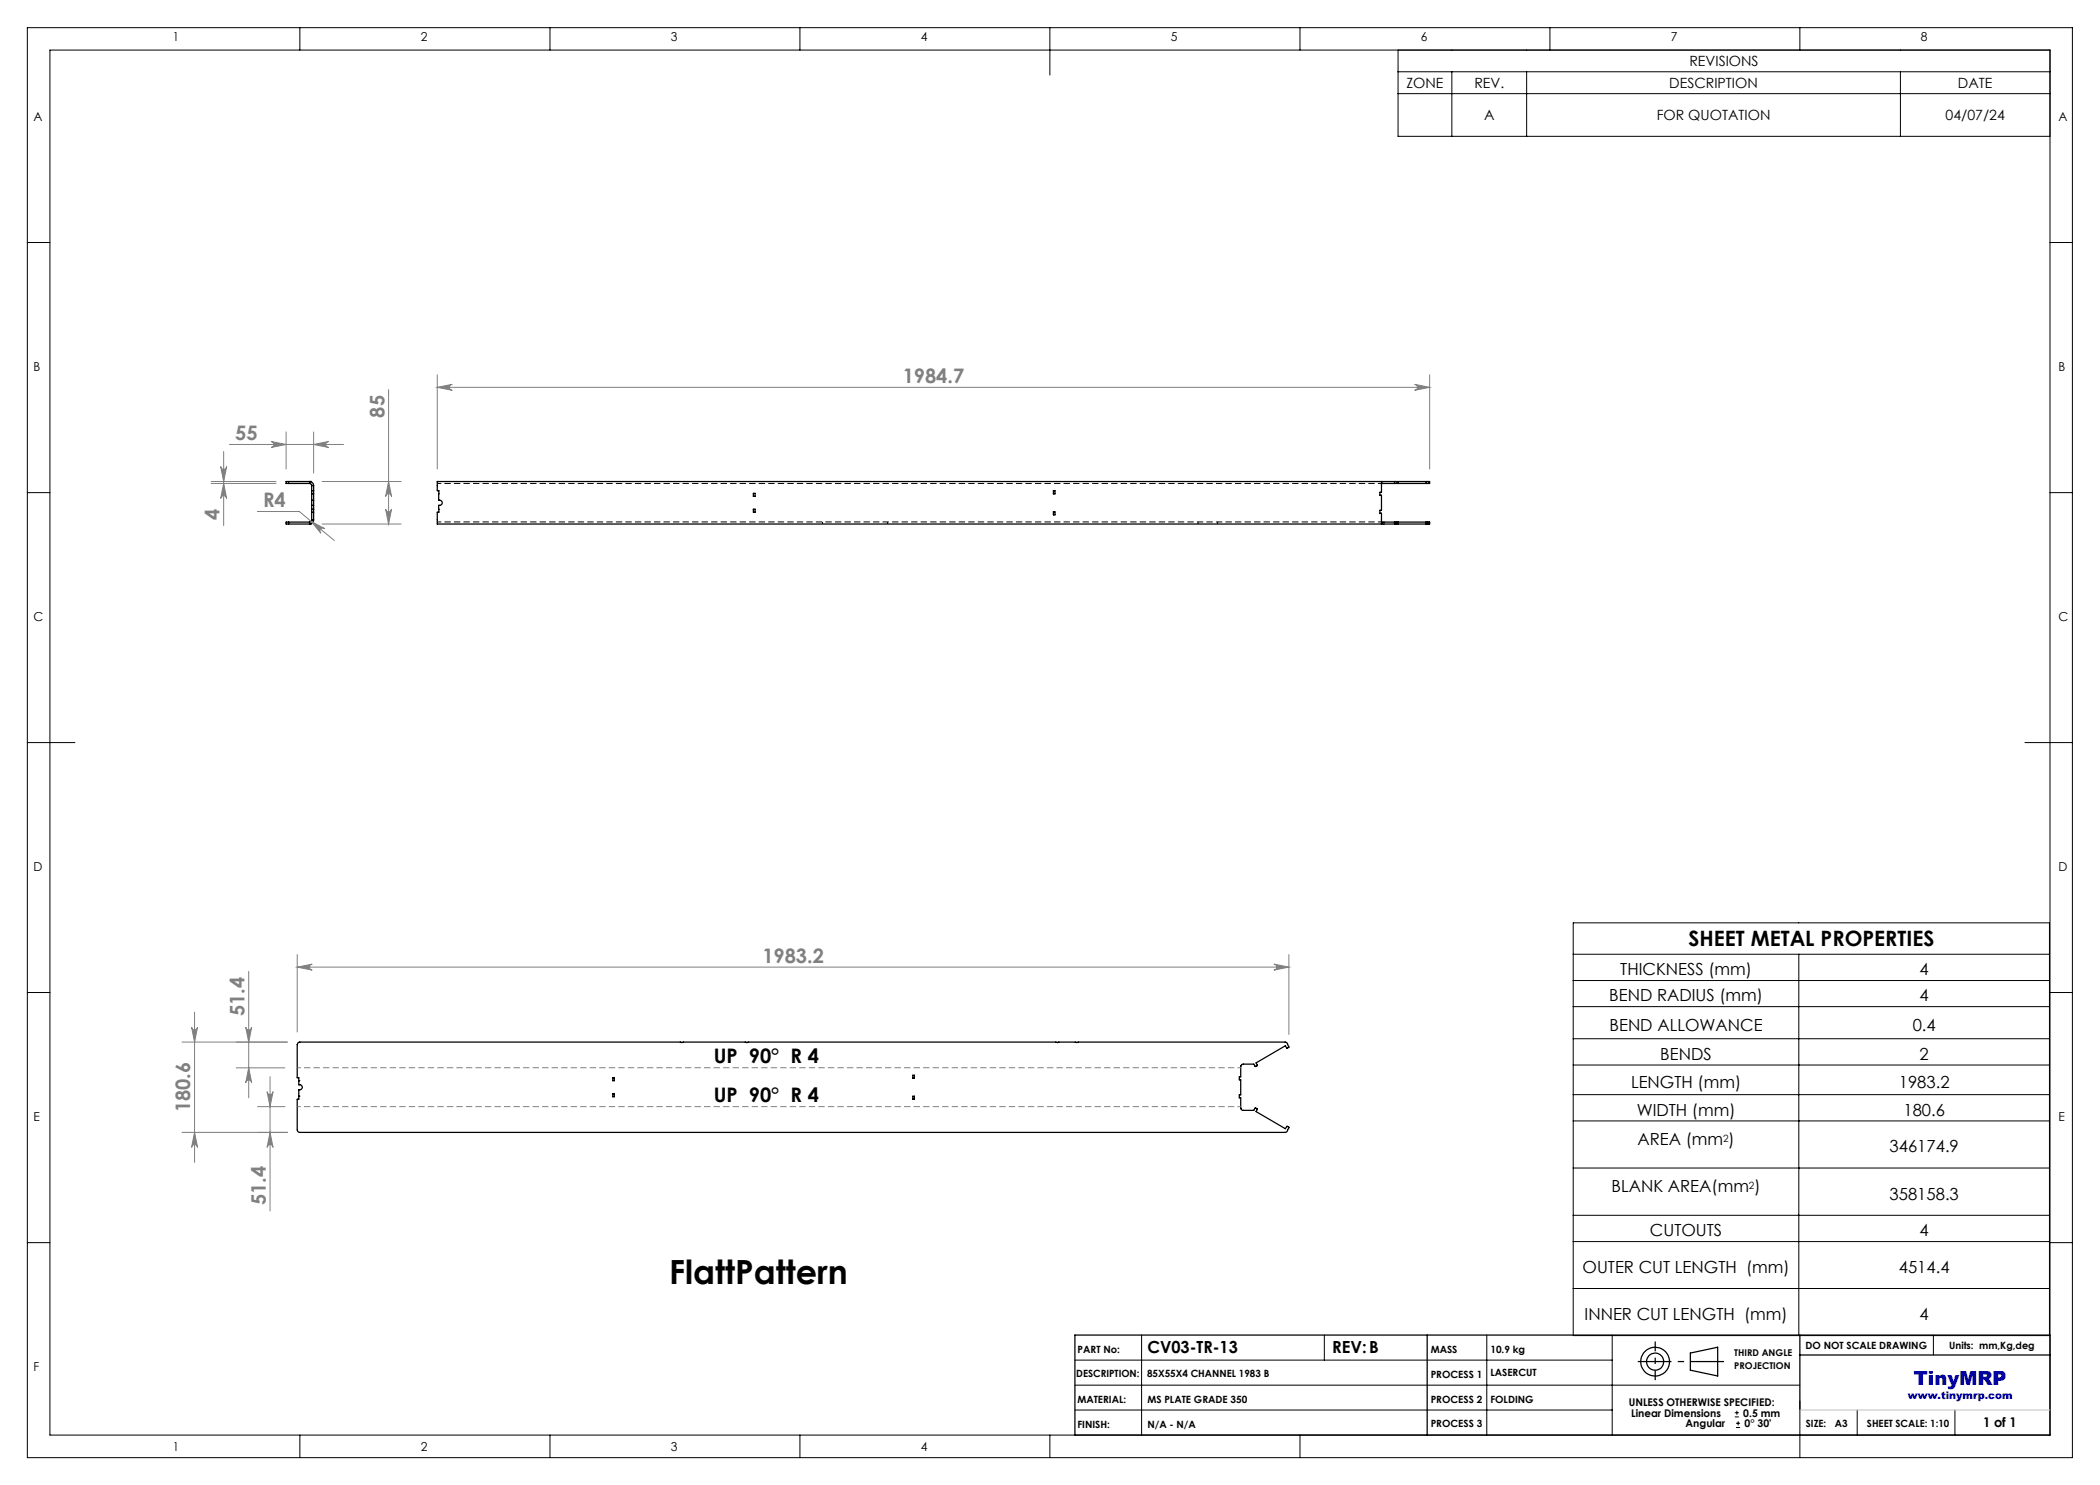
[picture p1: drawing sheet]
<svg xmlns="http://www.w3.org/2000/svg" width="420mm" height="297mm" viewBox="0 0 420 297" stroke-linecap="round" stroke-linejoin="round" font-family="sans-serif">
<g fill="none" stroke="#000" stroke-width=".25">
<path d="M57.7 96.3h-.5v.4h.5M57.7 96.3v.4M57.7 96.7h4.2M57.7 96.3h4.4M61.9 96.7v-.4a.85 .85 0 0 1 .8 .8M61.9 96.7l.4 .2v.2M62.1 96.3h.1M62.3 97.1v2.9M62.3 97.1h.4M62.3 98.1h.4M62.3 98.8h.4M62.7 97.1v2.9"/>
<path d="M87.7 98.8h.1M150.7 98.7h.3v.6h-.3zM210.7 98.1h.3v.7h-.3zM276.3 96.3v2.2h-.3v.6h.3v3h-.3v.6h.3v2.1M276.3 96.3h-188.8v1.8h.3l-.1 1.9a.54 .54 0 0 1 .7 .6 .54 .54 0 0 1-.7 .5l.1 1.3h-.3v2.4h188.8M276.3 96.7h3.3M276.3 96.3h3.3M276.3 96.7h.1M276.3 96.3v.4M278.9 96.3v.4M279.6 96.3h6.3v.4h-6.3M279.6 96.3v.4"/>
<path d="M285.2 96.3v.4M57.7 104.4h-.5v.4h.5M57.7 104.4v.4M57.7 104.8h4.4M57.7 104.4h4.2M62.1 104.8h.1M62.3 104l-.1 .3-.3 .1M62.3 100v1.1M62.3 104h.4M62.3 101.1v2.9M62.3 102.4h.4M62.3 101.1h.4"/>
<path d="M62.3 101.8h.4M62.3 100h.4M62.7 104a.85 .85 0 0 1-.8 .8v-.4M62.7 100v1.1M62.7 101.1v2.9M87.7 101.8h.1M150.7 101.8h.3v.6h-.3zM210.7 102.4h.3v.6h-.3zM276.3 104.4h.1M276.3 104.8h3.3M276.3 104.4h3.3M276.3 104.4v.4"/>
<path d="M278.9 104.4v.4M279.6 104.4h6.3v.4h-6.3M279.6 104.4v.4M285.2 104.4v.4M59.6 208.6l.3-.2h76.2l.2 .1 .3-.1h12.6l.2 .1 .2-.1h61.6l.3 .1 .2-.1 3.7 .1 .2-.1h41.5l.3 .2 .4 .9-.4 .2-.3-.5-5.9 3.4 .3 .5-.4 .2-.3-.5-2.5 .1-.2 .4v2.1h-.2v.6h.2v3h-.2v.6h.2v2l.2 .4 2.5 .1 .3-.5 .4 .2-.3 .5 5.9 3.4 .3-.5 .4 .2v.2l-.4 .7-.3 .2h-197.2l-.4-.2-.1-.3v-6.2h.4v-1.9a.53 .53 0 0 0 .7-.5 .53 .53 0 0 0-.7-.4v-1.5h-.4v-6.6zM59.8 216.1h.1M59.8 219.2h.1M122.6 215.5h.3v.6h-.3zM122.6 218.8h.3v.6h-.3zM182.6 219.2h.3v.6h-.3zM182.6 215h.3v.6h-.3zM215 267h195v20h-195z"/>
<path d="M285.4 267v20M338.1 270.6l5.4-1.2v5.8l-5.4-1.2zM360 267v15M360 271h50"/>
<circle cx="331" cy="272.3" r="2.87"/>
<circle cx="331" cy="272.3" r="1.72"/>
</g>
<path d="M276.4 96.7h-188.9M87.5 104.4h188.9" fill="none" stroke="#000" stroke-width=".2" stroke-dasharray="1.3 .6" stroke-dashoffset=".5" stroke-linecap="butt"/>
<path d="M279.4 96.3v.4M285.7 96.3v.4M164.5 104.8v-.4M177.5 104.8v-.4M239.6 104.8v-.4M243.5 104.8v-.4M279.4 104.8v-.4M285.7 104.8v-.4" fill="none" stroke="#000" stroke-width=".2" stroke-dasharray="1.3 .6" stroke-linecap="butt"/>
<g fill="none" stroke="#000" stroke-width=".2">
<path d="M5.5 5.5h409v286h-409zM10 10h400v277h-400zM60 5.5v4.5M110 5.5v4.5M160 5.5v4.5M210 5.5v9.5M260 5.5v4.5M279.6 10v17.3h130.4M279.6 14.4h130.4M279.6 18.7h130.4M290.4 14.4v12.9M305.3 14.4v12.9"/>
<path d="M310 5.5v4.5M360 5.5v4.5M380.1 14.4v12.9M5.5 48.5h4.5M410 48.5h4.5M5.5 98.5h4.5M410 98.5h4.5M5.5 148.5h9.5M405 148.5h9.5M5.5 198.5h4.5M314.6 184.6h95.3v82.5h-95.3zM314.6 190.8h95.3"/>
<path d="M314.6 196.1h95.3M359.8 190.8v76.3M410 198.5h4.5M314.6 201.3h95.3M314.6 207.7h95.3M314.6 213h95.3M314.6 218.9h95.3M314.6 224.2h95.3M314.6 233.6h95.3M5.5 248.5h4.5M314.6 243.1h95.3M314.6 248.3h95.3"/>
<path d="M314.6 257.7h95.3M410 248.5h4.5M215 277h145M215 272h107.4M228.3 267v20M264.9 267v5M297.4 267v20M322.4 267v20M386.7 267v4M60 287v4.5M110 287v4.5M160 287v4.5"/>
<path d="M210 287v4.5M215 282h107.4M260 287v4.5M347 283.4h.8M347 282.5h.8M347.2 285.5h.8M347.2 284.7h.8M347.4 282.1v.9M347.6 284.3v.8M360 280.2v11.3M371.4 282v5M391 282v5"/>
</g>
<g fill="none" stroke="#808080" stroke-width=".2">
<path d="M77.7 77.9v26.9M87.5 77.5l3-.6a.6 .6 0 0 0-.6 .6 .6 .6 0 0 0 .6 .6zM87.5 75v18.8M87.5 77.5h198.4M282.9 76.9l3 .6-3 .6a.6 .6 0 0 0 .6-.6 .6 .6 0 0 0-.6-.6zM285.9 75v18.8M42.2 96.7h13M42.2 96.3h13M44.1 93.3a.6 .6 0 0 0 .6 .6 .6 .6 0 0 0 .6-.6l-.6 3zM44.7 96.7l.6 3a.6 .6 0 0 0-.6-.5 .6 .6 0 0 0-.6 .5zM44.7 90.3v14.8M45.9 88.9h22.8"/>
<path d="M54.2 88.3l3 .6-3 .6a.6 .6 0 0 0 .6-.6 .6 .6 0 0 0-.6-.6zM57.2 86.4v7.4M62.7 88.9l3-.6a.6 .6 0 0 0-.6 .6 .6 .6 0 0 0 .6 .6zM62.7 86.4v8.2M64.4 96.3h15.8M77.7 96.3l.6 3a.6 .6 0 0 0-.6-.6 .6 .6 0 0 0-.6 .6zM51.5 102.3h8.4l7 5.8M62.2 104.3l2.7 1.4a.59 .59 0 0 0-.8 .1 .59 .59 0 0 0 .1 .8zM64.4 104.8h15.8M77.1 101.8a.6 .6 0 0 0 .6 .6 .6 .6 0 0 0 .6-.6l-.6 3zM49.7 194.3v25.3M59.4 193.4l3-.6a.6 .6 0 0 0-.5 .6 .6 .6 0 0 0 .5 .6z"/>
<path d="M59.4 190.9v15.5M59.4 193.4h198.4M254.8 192.8l3 .6-3 .6a.6 .6 0 0 0 .5-.6 .6 .6 0 0 0-.5-.6zM257.8 190.9v16M36.4 208.4h21.1M38.3 205.4a.6 .6 0 0 0 .6 .6 .6 .6 0 0 0 .6-.6l-.6 3zM38.9 202.4v30.1M47.2 213.6h9.8M49.1 205.4a.6 .6 0 0 0 .6 .6 .6 .6 0 0 0 .6-.6l-.6 3zM49.7 213.6l.6 3a.6 .6 0 0 0-.6-.6 .6 .6 0 0 0-.6 .6zM53.4 218.3a.6 .6 0 0 0 .6 .6 .6 .6 0 0 0 .6-.6l-.6 3zM54 215.3v26.9"/>
<path d="M36.4 226.5h21.1M38.9 226.5l.6 3a.6 .6 0 0 0-.6-.6 .6 .6 0 0 0-.6 .6zM51.5 221.3h5.5M54 226.5l.6 3a.6 .6 0 0 0-.6-.6 .6 .6 0 0 0-.6 .6z"/>
</g>
<path d="M327.6 272.3h17.2" fill="none" stroke="#000" stroke-width=".25" stroke-dasharray="15.2 1.3 1.3 1.3" stroke-dashoffset="8.5" stroke-linecap="butt"/>
<path d="M331 268.3v7.7" fill="none" stroke="#000" stroke-width=".25" stroke-dasharray="15.2 1.3 1.3 1.3" stroke-dashoffset="13.3" stroke-linecap="butt"/>
<path d="M59.5 213.5h188.7M248.2 221.3h-188.7" fill="none" stroke="#808080" stroke-width=".2" stroke-dasharray="1.3 .6" stroke-dashoffset=".6" stroke-linecap="butt"/>
<path d="M360 282h50" fill="none" stroke="#c0c0c0" stroke-width=".2"/>
<g fill="#808080">
<path d="M59.4 193.4l3-.6a.6 .6 0 0 0-.5 .6 .6 .6 0 0 0 .5 .6zM254.8 192.8l3 .6-3 .6a.6 .6 0 0 0 .5-.6 .6 .6 0 0 0-.5-.6zM87.5 77.5l3-.6a.6 .6 0 0 0-.6 .6 .6 .6 0 0 0 .6 .6zM282.9 76.9l3 .6-3 .6a.6 .6 0 0 0 .6-.6 .6 .6 0 0 0-.6-.6z"/>
<path d="M49.7 213.6l.6 3a.6 .6 0 0 0-.6-.6 .6 .6 0 0 0-.6 .6zM49.1 205.4a.6 .6 0 0 0 .6 .6 .6 .6 0 0 0 .6-.6l-.6 3z"/>
<path d="M38.3 205.4a.6 .6 0 0 0 .6 .6 .6 .6 0 0 0 .6-.6l-.6 3zM38.9 226.5l.6 3a.6 .6 0 0 0-.6-.6 .6 .6 0 0 0-.6 .6zM53.4 218.3a.6 .6 0 0 0 .6 .6 .6 .6 0 0 0 .6-.6l-.6 3zM54 226.5l.6 3a.6 .6 0 0 0-.6-.6 .6 .6 0 0 0-.6 .6z"/>
<path d="M62.2 104.3l2 2.3a.59 .59 0 0 1-.1-.8 .59 .59 0 0 1 .8-.1zM54.2 88.3l3 .6-3 .6a.6 .6 0 0 0 .6-.6 .6 .6 0 0 0-.6-.6zM62.7 88.9l3-.6a.6 .6 0 0 0-.6 .6 .6 .6 0 0 0 .6 .6z"/>
<path d="M44.7 96.7l.6 3a.6 .6 0 0 0-.6-.5 .6 .6 0 0 0-.6 .5zM44.1 93.3a.6 .6 0 0 0 .6 .6 .6 .6 0 0 0 .6-.6l-.6 3z"/>
<path d="M77.7 96.3l.6 3a.6 .6 0 0 0-.6-.6 .6 .6 0 0 0-.6 .6zM77.1 101.8a.6 .6 0 0 0 .6 .6 .6 .6 0 0 0 .6-.6l-.6 3z"/>
</g>
<text font-size="6.7" x="133.9" y="256.8">FlattPattern</text>
<text font-size="4.2" x="337.7" y="189.2">SHEET METAL PROPERTIES</text>
<g font-size="4" fill="#808080">
<text x="180.5" y="76.6">1984.7</text>
<text x="76.9" y="83.5" transform="rotate(-90 76.9 83.5)">85</text>
<text x="47.1" y="88">55</text>
<text x="52.6" y="101.4">R4</text>
<text x="43.9" y="104" transform="rotate(-90 43.9 104)">4</text>
<text x="152.5" y="192.5">1983.2</text>
<text x="48.9" y="203.2" transform="rotate(-90 48.9 203.2)">51.4</text>
<text x="38.1" y="222.5" transform="rotate(-90 38.1 222.5)">180.6</text>
<text x="53.2" y="241" transform="rotate(-90 53.2 241)">51.4</text>
</g>
<g font-size="4">
<text x="142.7" y="212.7">UP 90° R 4</text>
<text x="142.7" y="220.4">UP 90° R 4</text>
</g>
<text font-size="3.9" fill="#0000a0" x="382.8" y="277">TinyMRP</text>
<g font-size="3.3">
<text x="324.1" y="195">THICKNESS (mm)</text>
<text x="383.9" y="195">4</text>
<text x="321.8" y="200.3">BEND RADIUS (mm)</text>
<text x="383.9" y="200.3">4</text>
<text x="321.9" y="206.1">BEND ALLOWANCE</text>
<text x="382.5" y="206.1">0.4</text>
<text x="332.1" y="211.9">BENDS</text>
<text x="383.9" y="211.9">2</text>
<text x="326.2" y="217.5">LENGTH (mm)</text>
<text x="379.8" y="217.5">1983.2</text>
<text x="327.3" y="223.1">WIDTH (mm)</text>
<text x="380.7" y="223.1">180.6</text>
<text x="327.5" y="229">AREA (mm )</text>
<text x="377.9" y="230.5">346174.9</text>
<text x="322.3" y="238.5">BLANK AREA(mm )</text>
<text x="377.9" y="239.9">358158.3</text>
<text x="330" y="247.3">CUTOUTS</text>
<text x="383.9" y="247.3">4</text>
<text x="316.5" y="254.6">OUTER CUT LENGTH (mm)</text>
<text x="379.8" y="254.6">4514.4</text>
<text x="316.9" y="264">INNER CUT LENGTH (mm)</text>
<text x="383.9" y="264">4</text>
<text x="229.5" y="270.6">CV03-TR-13</text>
<text x="266.4" y="270.7">REV:B</text>
</g>
<g font-size="2.8">
<text x="281.3" y="17.6">ZONE</text>
<text x="294.9" y="17.6">REV.</text>
<text x="333.9" y="17.6">DESCRIPTION</text>
<text x="337.9" y="13.2">REVISIONS</text>
<text x="391.6" y="17.6">DATE</text>
<text x="296.8" y="24">A</text>
<text x="331.3" y="24">FOR QUOTATION</text>
<text x="389.1" y="24">04/07/24</text>
</g>
<text font-size="2.7" x="396.6" y="285.4">1 of 1</text>
<g font-size="2.5">
<text x="34.6" y="8.2">1</text>
<text x="84.2" y="8.2">2</text>
<text x="134.2" y="8.2">3</text>
<text x="184.2" y="8.2">4</text>
<text x="234.2" y="8.2">5</text>
<text x="284.2" y="8.2">6</text>
<text x="334.2" y="8.2">7</text>
<text x="384.2" y="8.2">8</text>
<text x="6.7" y="24.2">A</text>
<text x="411.7" y="24.2">A</text>
<text x="6.7" y="74.2">B</text>
<text x="411.7" y="74.2">B</text>
<text x="6.7" y="124.2">C</text>
<text x="411.7" y="124.2">C</text>
<text x="6.7" y="174.2">D</text>
<text x="411.7" y="174.2">D</text>
<text x="6.7" y="224.2">E</text>
<text x="411.7" y="224.2">E</text>
<text x="6.7" y="274.2">F</text>
<text x="34.6" y="290.2">1</text>
<text x="84.2" y="290.2">2</text>
<text x="134.2" y="290.2">3</text>
<text x="184.2" y="290.2">4</text>
</g>
<g font-size="2.1">
<text x="325.8" y="281.2">UNLESS OTHERWISE SPECIFIED:</text>
<text x="326.2" y="283.4">Linear Dimensions</text>
<text x="337.1" y="285.5">Angular</text>
<text x="348.7" y="283.4">0.5 mm</text>
<text x="348.9" y="285.5">0° 30'</text>
</g>
<text font-size="2.1" fill="#0000a0" x="381.6" y="279.9">www.tinymrp.com</text>
<g font-size="2">
<text x="344.6" y="228.3">2</text>
<text x="349.8" y="237.8">2</text>
<text x="361.1" y="269.9">DO NOT SCALE DRAWING</text>
<text x="389.8" y="269.8">Units: mm,Kg,deg</text>
<text x="215.3" y="275.4">DESCRIPTION:</text>
<text x="215.5" y="270.7">PART No:</text>
<text x="229.4" y="275.4">85X55X4 CHANNEL 1983 B</text>
<text x="286.1" y="270.6">MASS</text>
<text x="286.1" y="275.6">PROCESS 1</text>
<text x="298.1" y="270.6">10.9 kg</text>
<text x="298.1" y="275.3">LASERCUT</text>
<text x="215.5" y="280.6">MATERIAL:</text>
<text x="229.5" y="280.6">MS PLATE GRADE 350</text>
<text x="286.1" y="280.6">PROCESS 2</text>
<text x="298.1" y="280.6">FOLDING</text>
<text x="215.5" y="285.6">FINISH:</text>
<text x="229.5" y="285.6">N/A - N/A</text>
<text x="286.1" y="285.4">PROCESS 3</text>
<text x="361.2" y="285.4">SIZE:</text>
<text x="367" y="285.4">A3</text>
<text x="373.4" y="285.4">SHEET SCALE: 1:10</text>
</g>
<g font-size="1.9">
<text x="346.9" y="271.3">THIRD ANGLE</text>
<text x="346.9" y="273.7">PROJECTION</text>
</g>
</svg>
